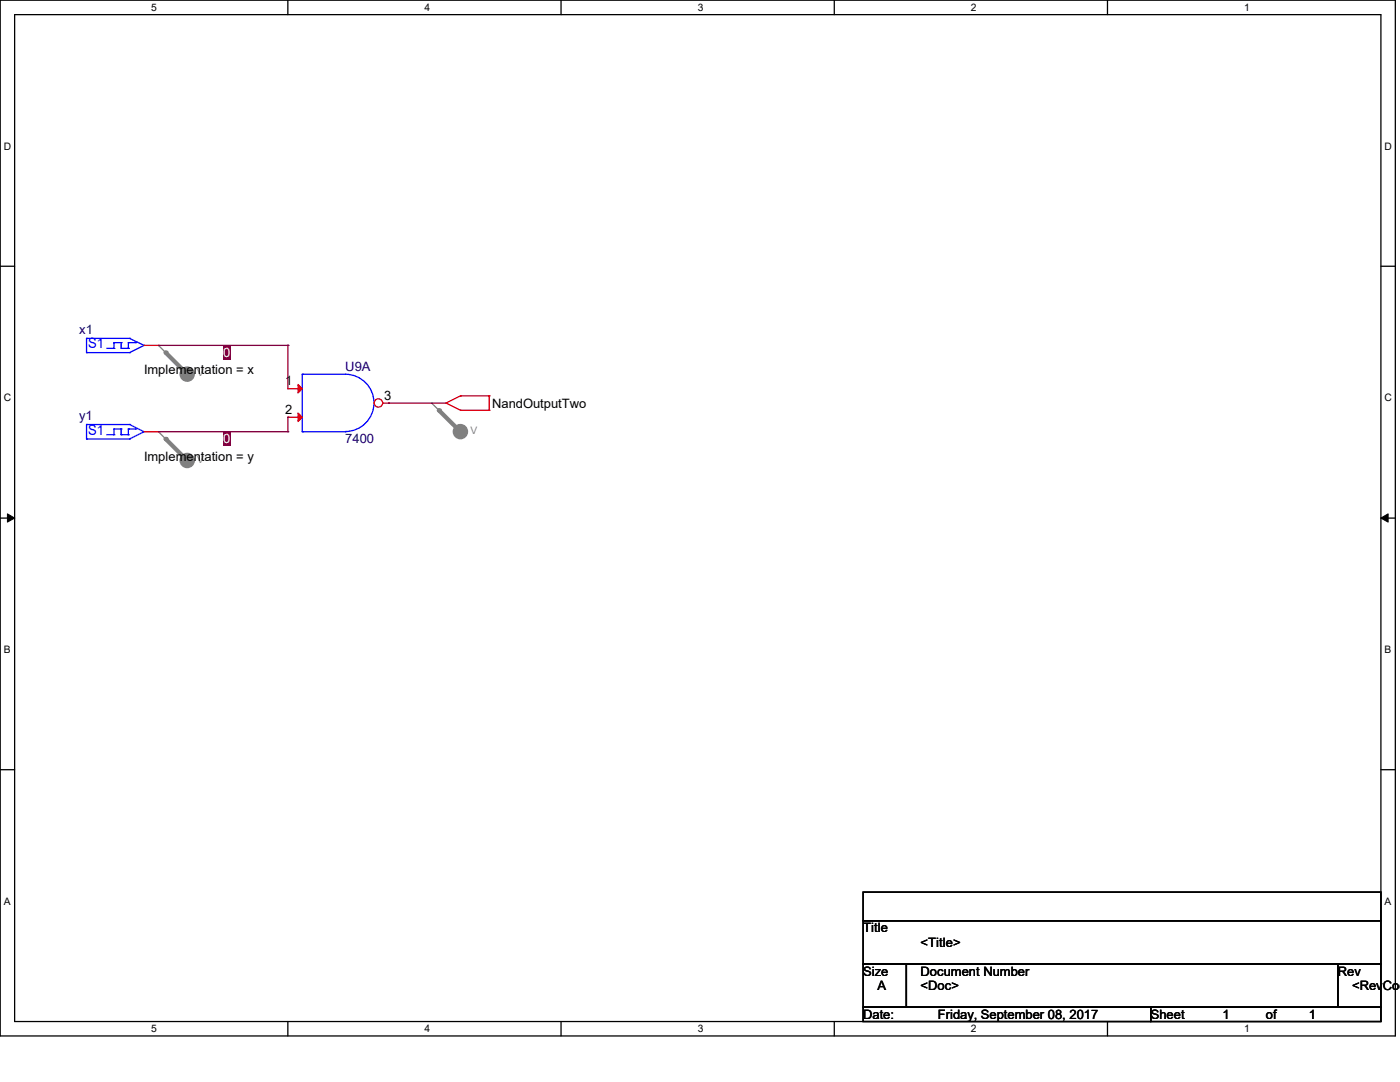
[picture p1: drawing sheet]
<svg xmlns="http://www.w3.org/2000/svg" width="279mm" height="216mm" viewBox="0 0 279 216" stroke-linecap="round" stroke-linejoin="round" font-family="sans-serif">
<path d="M0 0h278.5v206.7h-278.5zM2.9 2.9h272.7v200.9h-272.7z" fill="none" stroke="#000" stroke-width=".25"/>
<g fill="#fff">
<path d="M30.2 .3h1.1v2.3h-1.1z"/>
<path d="M30.2 204.1h1.1v2.3h-1.1z"/>
</g>
<path d="M57.4 0v2.9M57.4 203.8v2.9" fill="none" stroke="#000" stroke-width=".25"/>
<g fill="#fff">
<path d="M84.7 .3h1.1v2.3h-1.1z"/>
<path d="M84.7 204.1h1.1v2.3h-1.1z"/>
</g>
<path d="M112 0v2.9M112 203.8v2.9" fill="none" stroke="#000" stroke-width=".25"/>
<g fill="#fff">
<path d="M139.2 .3h1.1v2.3h-1.1z"/>
<path d="M139.2 204.1h1.1v2.3h-1.1z"/>
</g>
<path d="M166.5 0v2.9M166.5 203.8v2.9" fill="none" stroke="#000" stroke-width=".25"/>
<g fill="#fff">
<path d="M193.8 .3h1.1v2.3h-1.1z"/>
<path d="M193.8 204.1h1.1v2.3h-1.1z"/>
</g>
<path d="M221 0v2.9M221 203.8v2.9" fill="none" stroke="#000" stroke-width=".25"/>
<g fill="#fff">
<path d="M248.3 .3h1.1v2.3h-1.1z"/>
<path d="M248.3 204.1h1.1v2.3h-1.1z"/>
<path d="M.8 28h1.4v2.3h-1.4z"/>
<path d="M276.3 28h1.4v2.3h-1.4z"/>
<path d="M.8 78.2h1.4v2.3h-1.4z"/>
<path d="M276.3 78.2h1.4v2.3h-1.4z"/>
</g>
<path d="M0 53.1h2.9M275.6 53.1h2.9" fill="none" stroke="#000" stroke-width=".25"/>
<g fill="#fff">
<path d="M.8 128.5h1.3v2.2h-1.3z"/>
<path d="M276.3 128.5h1.3v2.2h-1.3z"/>
</g>
<path d="M0 103.4h2.9M275.6 103.4h2.9" fill="none" stroke="#000" stroke-width=".25"/>
<path d="M1.5 102.5l1.4 .9-1.4 .8zM275.6 103.4l1.4-.9v1.7z" fill="#000" stroke="#000" stroke-width=".2"/>
<g fill="#fff">
<path d="M.8 178.7h1.3v2.2h-1.3z"/>
<path d="M276.3 178.7h1.3v2.2h-1.3z"/>
</g>
<path d="M0 153.6h2.9M275.6 153.6h2.9M172.3 178h103.3v5.7h-103.3zM172.3 183.7h103.3v8.7h-103.3zM172.3 192.4h8.6v8.6h-8.6zM180.9 192.4h86.1v8.6h-86.1zM267 192.4h8.6v8.6h-8.6zM172.3 201h57.4v2.8h-57.4zM229.7 201h45.9v2.8h-45.9z" fill="none" stroke="#000" stroke-width=".25"/>
<path d="M91.9 79h.1M91.9 79l-2.9 1.4M91.9 79h5.7M97.6 79h.1M97.6 79v2.9M89 80.4h.1M89 80.4l2.9 1.5M91.9 81.9h.1M91.9 81.9h5.7M97.6 81.9h.1" fill="none" stroke="#f00" stroke-width=".25"/>
<circle cx="37.4" cy="74.7" r="1.42" fill="#808080" stroke="#808080" stroke-width=".25"/>
<path d="M31.6 68.9h.1M31.6 68.9l5.8 5.8" fill="none" stroke="#808080" stroke-width=".25"/>
<path d="M33.1 70.4l4.3 4.3" fill="none" stroke="#808080" stroke-width=".85"/>
<circle cx="33.1" cy="70.4" r=".42" fill="#808080"/>
<circle cx="37.4" cy="91.9" r="1.42" fill="#808080" stroke="#808080" stroke-width=".25"/>
<path d="M31.6 86.1h.1M31.6 86.1l5.8 5.8" fill="none" stroke="#808080" stroke-width=".25"/>
<path d="M33.1 87.6l4.3 4.3" fill="none" stroke="#808080" stroke-width=".85"/>
<circle cx="33.1" cy="87.6" r=".42" fill="#808080"/>
<circle cx="91.9" cy="86.1" r="1.42" fill="#808080" stroke="#808080" stroke-width=".25"/>
<path d="M86.1 80.4h.1M86.1 80.4l5.8 5.7" fill="none" stroke="#808080" stroke-width=".25"/>
<path d="M87.6 81.9l4.3 4.2" fill="none" stroke="#808080" stroke-width=".85"/>
<circle cx="87.6" cy="81.9" r=".42" fill="#808080"/>
<g fill="none" stroke="#00f" stroke-width=".25">
<path d="M17.3 70.4h.1M17.3 67.5h.1M17.3 70.4h8.6M17.3 67.5v2.9M17.3 67.5h8.6M21.3 69.5h1.4M22.7 69.5h.1M22.7 68.4h.1M22.7 68.4v1.1M22.7 68.4h1.5M24.2 68.4h.1M24.2 69.5h.1"/>
<path d="M24.2 69.5h1.4M24.2 68.4v1.1M25.6 69.5h.1M25.6 68.4h.1M25.6 68.4h1.5M25.6 68.4v1.1M25.9 67.5h.1M25.9 70.4h.1M25.9 67.5l2.8 1.4M27.1 68.4h.1M28.7 68.9h.1M28.7 68.9l-2.8 1.5"/>
<path d="M60.3 74.7h8.6a5.7 5.7 0 0 1 5.7 5.7 5.7 5.7 0 0 1-5.7 5.7M60.3 74.7h.1M60.3 74.7v11.4M60.3 86.1h.1M60.3 86.1h8.6M68.9 86.1h.1"/>
</g>
<path d="M28.7 68.9h2.9M31.6 68.9h.1M57.4 77.6h.1M57.4 77.6h2.9M57.4 83.3h.1M57.4 83.3h2.9" fill="none" stroke="#f00" stroke-width=".25"/>
<g fill="#f00" stroke="#f00" stroke-width=".25">
<path d="M59.5 76.7l.8 .9-.8 .8z"/>
<path d="M59.5 82.4l.8 .9-.8 .8z"/>
</g>
<circle cx="75.5" cy="80.4" r=".84" fill="#fff" stroke="#f00" stroke-width=".25"/>
<path d="M28.7 86.1h2.9M31.6 86.1h.1M76.4 80.4h1.2M77.6 80.4h.1" fill="none" stroke="#f00" stroke-width=".25"/>
<g fill="none" stroke="#00f" stroke-width=".25">
<path d="M17.3 87.6h.1M17.3 84.7h.1M17.3 87.6h8.6M17.3 84.7v2.9M17.3 84.7h8.6M21.3 86.7h1.4M22.7 86.7h.1M22.7 85.6h.1M22.7 85.6v1.1M22.7 85.6h1.5M24.2 85.6h.1M24.2 86.7h.1"/>
<path d="M24.2 86.7h1.4M24.2 85.6v1.1M25.6 86.7h.1M25.6 85.6h.1M25.6 85.6h1.5M25.6 85.6v1.1M25.9 84.7h.1M25.9 87.6h.1M25.9 84.7l2.8 1.4M27.1 85.6h.1M28.7 86.1h.1M28.7 86.1l-2.8 1.5"/>
</g>
<path d="M31.6 68.9h25.8M57.4 68.9h.1" fill="none" stroke="#800040" stroke-width=".25"/>
<path d="M44.5 68.9h1.5v2.9h-1.5z" fill="#800040"/>
<path d="M31.6 86.1h25.8M57.4 86.1h.1" fill="none" stroke="#800040" stroke-width=".25"/>
<path d="M44.5 86.1h1.5v2.9h-1.5z" fill="#800040"/>
<path d="M57.4 68.9h.1M57.4 68.9v8.7M57.4 83.3h.1M57.4 83.3v2.8M77.6 80.4h.1M77.6 80.4h11.4" fill="none" stroke="#800040" stroke-width=".25"/>
<g font-size="2.8" fill="#00f">
<text x="17.6" y="69.5">S1</text>
<text x="17.6" y="86.7">S1</text>
</g>
<g font-size="2.6" fill="#000080">
<text x="15.8" y="66.7">x1</text>
<text x="68.9" y="74.1">U9A</text>
<text x="15.8" y="83.9">y1</text>
<text x="68.9" y="88.5">7400</text>
</g>
<g font-size="2.6" fill="#fff">
<text x="44.5" y="71.2">0</text>
<text x="44.5" y="88.5">0</text>
</g>
<g font-size="2.6">
<text x="28.7" y="74.7">Implementation = x</text>
<text x="56.9" y="76.9">1</text>
<text x="56.9" y="82.6">2</text>
<text x="76.7" y="79.8">3</text>
<text x="98.2" y="81.3">NandOutputTwo</text>
<text x="28.7" y="91.9">Implementation = y</text>
<text x="172.3" y="186.1">Title</text>
<text x="183.7" y="188.9">&lt;Title&gt;</text>
<text x="172.3" y="194.7">Size</text>
<text x="175.1" y="197.6">A</text>
<text x="183.7" y="194.7">Document Number</text>
<text x="183.7" y="197.6">&lt;Doc&gt;</text>
<text x="267" y="194.7">Rev</text>
<text x="269.8" y="197.6">&lt;RevCod</text>
<text x="172.3" y="203.3">Date:</text>
<text x="187.2" y="203.3">Friday, September 08, 2017</text>
<text x="229.7" y="203.3">Sheet</text>
<text x="244" y="203.3">1</text>
<text x="252.6" y="203.3">of</text>
<text x="261.2" y="203.3">1</text>
</g>
<g font-size="2.1">
<text x="30.2" y="2.2">5</text>
<text x="84.7" y="2.2">4</text>
<text x="139.2" y="2.2">3</text>
<text x="193.8" y="2.2">2</text>
<text x="248.3" y="2.2">1</text>
<text x=".8" y="29.8">D</text>
<text x="276.3" y="29.8">D</text>
<text x=".8" y="80.1">C</text>
<text x="276.3" y="80.1">C</text>
<text x=".8" y="130.3">B</text>
<text x="276.3" y="130.3">B</text>
<text x=".8" y="180.5">A</text>
<text x="276.3" y="180.5">A</text>
<text x="30.2" y="206">5</text>
<text x="84.7" y="206">4</text>
<text x="139.2" y="206">3</text>
<text x="193.8" y="206">2</text>
<text x="248.3" y="206">1</text>
</g>
<g font-size="2.1" fill="#808080">
<text x="39.4" y="75.1">V</text>
<text x="93.9" y="86.5">V</text>
<text x="39.4" y="92.3">V</text>
</g>
</svg>
